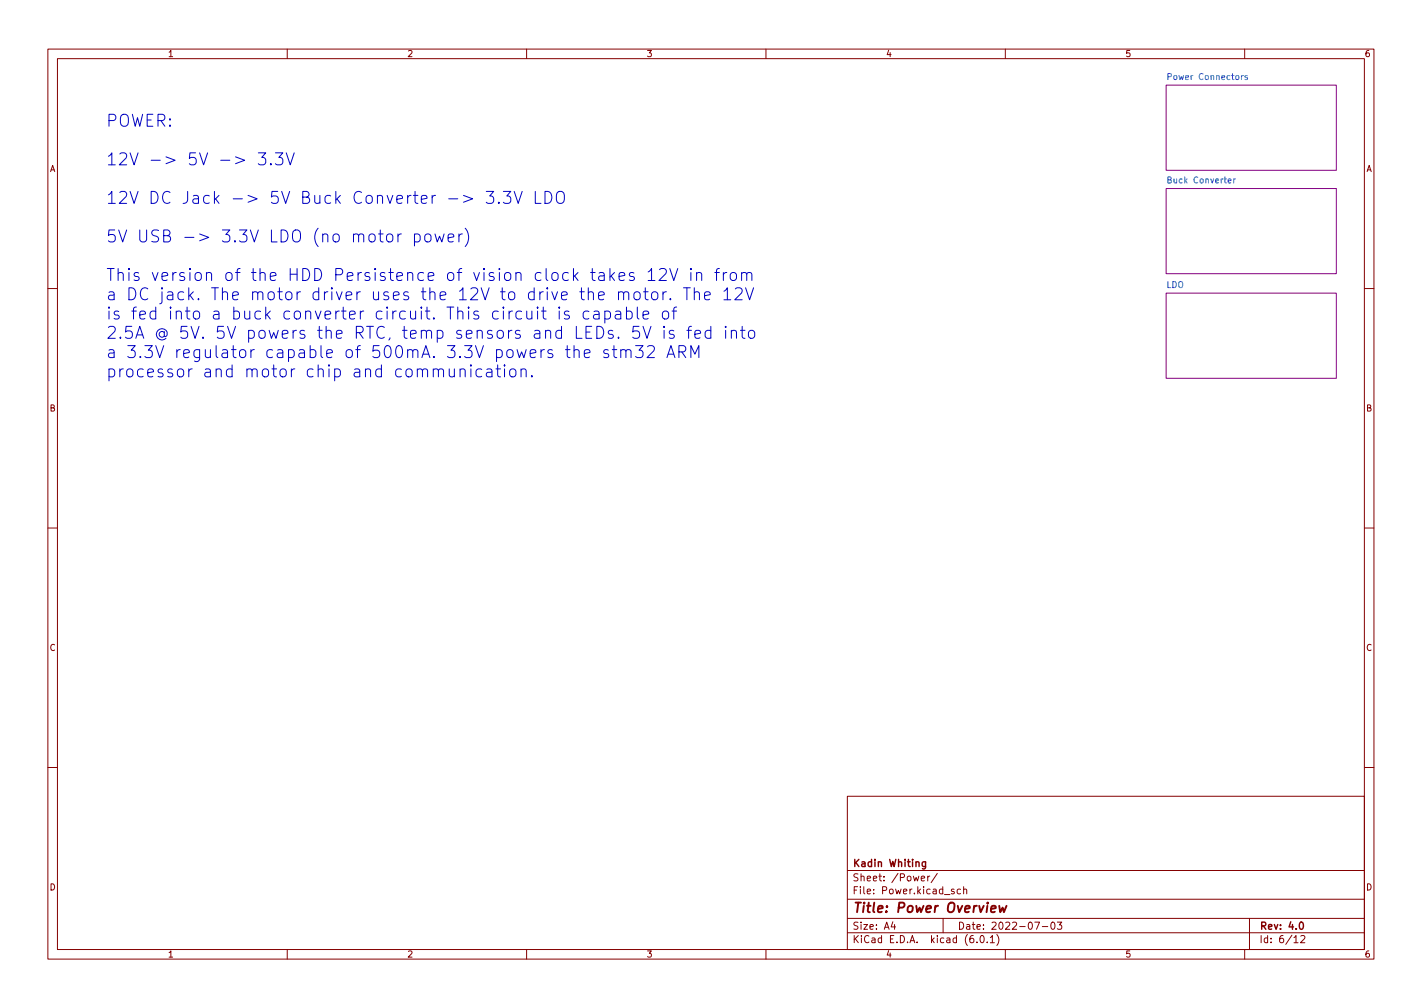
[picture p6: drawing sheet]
<svg xmlns="http://www.w3.org/2000/svg" width="297mm" height="210mm" viewBox="0 0 297 210" stroke-linecap="round" stroke-linejoin="round" font-family="sans-serif">
<g fill="none" stroke="#840000" stroke-width=".21">
<path d="M10 10.2h277v190.1h-277zM12 12.2h273v186.1h-273zM60 10.2v2M110 10.2v2M160 10.2v2M210 10.2v2M260 10.2v2M10 60.2h2M285 60.2h2M10 110.2h2M285 110.2h2M10 160.2h2"/>
<path d="M177 166.3h108v32h-108zM285 160.2h2M60 198.3v2M110 198.3v2M160 198.3v2M177 194.8h108M177 191.8h108M177 187.8h108M177 181.8h108M186.5 192.5l-.4 1h1M186.9 193v1M192.4 183.4l.7-.1v-.3l-.5-.1-.2 .2 .1 .8h.6"/>
<path d="M193.8 182.9v1M194.2 182.9l-.4 .3M195.8 182.4l-1.3 1.9M197 191.8v3M199.3 185.7l-.4-.1-.2 .2 .1 .3 .5 .1v.4h-.6M200.6 185.7l-.4-.1-.3 .3 .2 .7h.5M201.3 185.8l.2-.2 .4 .1v.9M201.3 185.1v1.5M204.1 196.7v.1M204.9 195.4l.2-.1a.8 .8 0 0 1 .5 .8 .8 .8 0 0 1-.5 .7 1 1 0 0 1-.2-1.4zM206.2 196.7v.1M206.9 195.8l.4-.5v1.5"/>
<path d="M206.9 196.8h.8M208.2 195.1a1.72 1.72 0 0 1 0 2.3M210 198.3v2M216.1 192.5h1l-.6 1.5M217.7 193.5h1.2M219.7 192.6l.2-.1a.8 .8 0 0 1 .5 .8 .8 .8 0 0 1-.5 .7 1 1 0 0 1-.2-1.4zM220.9 192.5h.9l-.5 .6 .4 .1v.7l-.2 .1-.6-.1M260 198.3v2M261 191.8v6.5M270.3 195.8l.4-.5v1.5M270.3 196.8h.9M271.7 195.5l.6-.2 .3 .5-.9 1h.9"/>
</g>
<path d="M193.3 179.9v1.2l-.2 .3h-.4M193.3 180l-.4-.1-.3 .3 .2 .7h.5M271.6 192.6l.2-.1a.8 .8 0 0 1 .5 .8 .8 .8 0 0 1-.5 .7 1 1 0 0 1-.2-1.4z" fill="none" stroke="#840000" stroke-width=".3"/>
<path d="M208.7 189.1l.2 1.4 .5-1 .3 1 .6-1.4" fill="none" stroke="#840000" stroke-width=".4"/>
<g fill="#fff" stroke="#fff" stroke-width=".21">
<path d="M243.6 17.8h35.5v17.8h-35.5z"/>
<path d="M243.6 39.4h35.5v17.7h-35.5z"/>
<path d="M243.6 61.2h35.5v17.8h-35.5z"/>
</g>
<path d="M243.6 17.8h35.5v17.8h-35.5zM243.6 39.4h35.5v17.7h-35.5zM243.6 61.2h35.5v17.8h-35.5z" fill="none" stroke="#840084" stroke-width=".21"/>
<path d="M244 16l.6-.1v-.4l-.6-.2v1.3M259.7 15.8l-.4 .2M260.5 15.8h-.3l-.1 .1v.2l.4 .2v.3h-.4M256.5 37.8l.7-.1-.1-.3h-.4l-.2 .1 .1 .6h.5M257.7 37.4v.8M258.1 37.4l-.4 .2" fill="none" stroke="#008484" stroke-width=".21"/>
<g fill="none" stroke="#0000c2" stroke-width=".21">
<path d="M54 31.9h1.5l-.8 1a.68 .68 0 0 1 .8 .4v.6l-.2 .4-1 .1-.3-.2M56.6 34.2l.1 .1-.1 .1-.1-.1 .1-.1v.2M57.5 31.9h1.6l-.9 1a.68 .68 0 0 1 .9 .4v.6l-.3 .4-.9 .1-.4-.2M59.8 31.9l.8 2.5 .9-2.5M101.6 40h1.5l-.8 .9a.68 .68 0 0 1 .8 .5v.6l-.2 .3-1 .2-.3-.3M105.2 40h1.5l-.8 .9a.68 .68 0 0 1 .8 .5v.6l-.2 .3-1 .2-.3-.3M107.4 40l.8 2.5 .9-2.5M111.8 40v2.5h1.2M113.8 40a1.32 1.32 0 0 1 1.5 .8 1.32 1.32 0 0 1-.5 1.5l-1 .2zM83.8 48.8a.64 .64 0 0 0-.7 .5M86.6 49l.7-.2 .5 .5v.7l-.3 .4-.2 .1-.7-.1M86.6 48.8v2.5"/>
<path d="M88.8 49.1a.68 .68 0 0 1 .7-.3 .68 .68 0 0 1 .5 .5v.7a.68 .68 0 0 1-.6 .5 .68 .68 0 0 1-.7-.5zM90.9 48.8l.4 1.7 .5-1.2 .5 1.2 .5-1.7M93.6 49.7l1.2-.3-.1-.4-.7-.2-.4 .4 .1 1.2 .3 .1 .7-.1M95.9 48.8v1.7M96.6 48.8a.64 .64 0 0 0-.7 .5M96.8 40.8l1.9 .7-1.9 .7M97.2 47.7a2.87 2.87 0 0 1 0 3.8M104.2 42.2l.1 .1-.1 .2-.1-.2 .1-.1v.3M116.6 40.1a.83 .83 0 0 1 .9-.1 .83 .83 0 0 1 .4 .8v.8a.83 .83 0 0 1-.8 .9 .83 .83 0 0 1-.9-.9v-.8l.1-.5zM129.3 57.7l1.2-.2-.1-.5-.7-.1-.4 .4 .1 1.1 .3 .2 .7-.2M132.4 57l-.6-.1-.3 .4 .1 .3 .8 .3 .1 .2-.1 .3-.2 .2-.7-.2M135.4 56.8l.7-.7v2.5"/>
<path d="M135.4 58.6h1.4M137.8 56.3l.3-.2h.6a.68 .68 0 0 1 .4 1l-1.4 1.5h1.5M139.9 56.1l.8 2.5 .9-2.5M144.3 56.1l-.1 .1 .1 .1 .1-.1-.1-.1v.2M144.3 56.9v1.7M145.5 57.1a.62 .62 0 0 1 1.1 .2v1.3M145.5 56.9v1.7M149.3 56.9h1M150.3 56.1l-.5 .1-.1 .2v2.2M151.1 56.9v1.7M151.8 56.9a.64 .64 0 0 0-.7 .5M152.8 57a.68 .68 0 0 1 1 .4v.7a.68 .68 0 0 1-.6 .5 .68 .68 0 0 1-.7-.5v-.7z"/>
<path d="M154.9 57.1a.62 .62 0 0 1 1.1 .2v1.3M154.9 56.9v1.7M156 57.3l.3-.4 .6 .1 .2 1.6M93.8 77l.2 1.6a.68 .68 0 0 0 .9-.1M94.9 77v1.7M96.1 77.3a.62 .62 0 0 1 1.1 .1v1.3M96.1 77v1.7M98.4 77v1.7M100.6 77.1l-.7-.1-.5 .5v.7l.3 .4 .2 .1 .7-.1M101.7 77.1l.2-.1 .8 .1 .1 1.6M102.8 77.6l-.9 .1a.49 .49 0 0 0-.3 .5 .49 .49 0 0 0 .3 .5l.9-.1M103.6 77h1"/>
<path d="M104 76.2v2.1l.1 .3 .5 .1M105.4 77v1.7M106.6 77.3a.68 .68 0 0 1 .6-.3 .68 .68 0 0 1 .6 .5v.7a.68 .68 0 0 1-.7 .5 .68 .68 0 0 1-.6-.5zM108.8 77.3a.62 .62 0 0 1 1.1 .1v1.3M108.8 77v1.7M111.1 78.5l.1 .1-.1 .1-.1-.1 .1-.1v.2M113.1 64.9h1M113.5 64.1v2.2l.1 .2 .5 .1M116.8 64.9v1.7M118.8 65.1l-.6-.2-.3 .4 .1 .4 .8 .2 .2 .2-.2 .4-.2 .1-.7-.1M122.1 73.8l1.1-.2-.1-.5-.7-.1-.3 .4 .1 1.1 .2 .2 .7-.2M123 65.1l-.7-.2-.5 .5v.7l.3 .4 .2 .1 .7-.1"/>
<path d="M124.1 65.1l.2-.2 .7 .2 .2 1.5M125.2 65.5l-.9 .2a.49 .49 0 0 0-.4 .4 .49 .49 0 0 0 .4 .5l.9-.1M126.3 65.1l.8-.2 .4 .5v.7l-.2 .4-.2 .1-.8-.1M126.3 64.9v2.5M127.1 73.1l-.6-.1-.4 .4 .1 .3 .9 .3 .1 .2-.1 .3-.3 .2-.7-.2M127.9 73h.9M128.2 72.2v2.1l.2 .2 .4 .2M128.6 65.1l.2-.2 .8 .2 .1 1.5M129.2 61.2a.62 .62 0 0 1 1.1 .1v1.3M129.7 65.5l-.9 .2a.49 .49 0 0 0-.3 .4 .49 .49 0 0 0 .3 .5l.9-.1M129.7 73.2a.62 .62 0 0 1 1 .2v1.3M129.7 73v1.7"/>
<path d="M130.3 61.3l.3-.4 .6 .1 .1 1.6M130.7 73.4l.4-.4 .6 .1 .1 1.6M130.9 65.1l.7-.2 .5 .5v.7l-.3 .4-.2 .1-.7-.1M130.9 64.1v2.5M132.5 61.2a.68 .68 0 0 1 .7-.3 .68 .68 0 0 1 .5 .5v.7a.68 .68 0 0 1-.6 .5 .68 .68 0 0 1-.7-.5zM132.8 72.2h1.5l-.8 .9a.68 .68 0 0 1 .8 .5v.6l-.2 .3-1 .2-.3-.3M133.1 64.1v2.2l.4 .3M133.5 68.1h-1.2l-.1 1.2 .3-.2 .9 .1 .2 .4-.1 .8-.4 .2h-.6l-.3-.2M134.3 65.8l1.2-.3-.1-.4-.7-.2-.4 .4 .1 1.2 .3 .1 .7-.1M134.3 68.1l.9 2.5 .8-2.5M134.4 60.9h1M134.8 60.1v2.1l.1 .3 .5 .1"/>
<path d="M135.3 72.4l.3-.2h.6a.68 .68 0 0 1 .4 1l-1.4 1.5h1.5M136.2 61.2a.68 .68 0 0 1 .7-.3 .68 .68 0 0 1 .5 .5v.7a.68 .68 0 0 1-.6 .5 .68 .68 0 0 1-.7-.5zM138.5 60.9v1.7M138.6 65.1a.68 .68 0 0 1 1.1 .3v.7a.68 .68 0 0 1-.7 .5 .68 .68 0 0 1-.6-.5v-.7zM138.7 68.1l-.1 .2 .1 .1 .1-.1-.1-.2v.3M138.7 69v1.6M139.2 60.9a.64 .64 0 0 0-.7 .5M139.3 74.7l.9-2.5 .8 2.5M139.6 74h1.1M140 62.4l.2 .1-.2 .1-.1-.1 .1-.1v.2M140.4 64.9h.9M140.7 69.1l-.5-.1-.4 .3 .1 .4 .8 .2 .2 .3-.2 .3-.2 .1-.7-.1"/>
<path d="M141.3 64.1l-.4 .1-.2 .3v2.1M141.8 73.5h1a.68 .68 0 0 0 .5-.7 .68 .68 0 0 0-.5-.6h-1v2.5M142.4 73.5l.8 1.2M142.8 60.1h1.4M143.5 60.1v2.5M143.5 69h.9M144.3 74.7v-2.5l.9 1.8 .8-1.8v2.5M144.4 68.1l-.4 .2-.2 .2v2.1M145 61.2a.62 .62 0 0 1 1.1 .1v1.3M145 60.1v2.5M145.2 69.8l1.1-.2-.1-.5-.7-.1-.3 .3 .1 1.2 .2 .1 .7-.1M147.2 61.8l1.2-.3-.2-.5-.7-.1-.3 .4 .1 1.2 .2 .1 .7-.1"/>
<path d="M148.5 69.1l-.7-.1-.5 .4v.8l.2 .3 .3 .1 .7-.1M148.5 68.1v2.5M151.2 60.8l.7-.7v2.5M151.2 62.6h1.5M151.6 68.1l-.1 .2 .1 .1 .1-.1-.1-.2v.3M151.6 69v1.6M152.8 69.2a.62 .62 0 0 1 1 .1v1.3M152.8 69v1.6M153.6 60.3l.4-.2h.6a.68 .68 0 0 1 .3 1.1l-1.4 1.4h1.5M154.7 69h.9M155 68.1v2.2l.2 .2 .4 .1M155.7 60.1l.9 2.5 .8-2.5"/>
<path d="M156.5 69.2a.68 .68 0 0 1 .6-.2 .68 .68 0 0 1 .6 .4v.8a.68 .68 0 0 1-.7 .5 .68 .68 0 0 1-.7-.5z"/>
</g>
<g font-size="3.5" fill="#0000c2">
<text x="22.1" y="26.5">POWER:</text>
<text x="22.1" y="34.5">12V -&gt; 5V -&gt; 3.3V</text>
<text x="22.1" y="42.6">12V DC Jack -&gt; 5V Buck Converter -&gt; 3.3V LDO</text>
<text x="22.1" y="50.6">5V USB -&gt; 3.3V LDO (no motor power)</text>
<text x="22.1" y="58.7">This version of the HDD Persistence of vision clock takes 12V in from</text>
<text x="22.1" y="62.7">a DC jack. The motor driver uses the 12V to drive the motor. The 12V</text>
<text x="22.1" y="66.7">is fed into a buck converter circuit. This circuit is capable of</text>
<text x="22.1" y="70.8">2.5A @ 5V. 5V powers the RTC, temp sensors and LEDs. 5V is fed into</text>
<text x="22.1" y="74.8">a 3.3V regulator capable of 500mA. 3.3V powers the stm32 ARM</text>
<text x="22.1" y="78.8">processor and motor chip and communication.</text>
</g>
<text font-size="2.8" fill="#840000" x="178" y="190.6">Title: Power Overview</text>
<g font-size="2.1" fill="#840000">
<text x="178" y="184">Sheet: /Power/</text>
<text x="178" y="181">Kadin Whiting</text>
<text x="178" y="186.7">File: Power.kicad_sch</text>
<text x="178" y="196.9">KiCad E.D.A. kicad (6.0.1)</text>
<text x="178" y="194.1">Size: A4</text>
<text x="200" y="194.1">Date: 2022-07-03</text>
<text x="263" y="194.1">Rev: 4.0</text>
<text x="263" y="196.9">Id: 6/12</text>
</g>
<g font-size="1.8" fill="#840000">
<text x="35" y="11.9">1</text>
<text x="85" y="11.9">2</text>
<text x="135" y="11.9">3</text>
<text x="185" y="11.9">4</text>
<text x="235" y="11.9">5</text>
<text x="285" y="11.9">6</text>
<text x="10.3" y="35.9">A</text>
<text x="285.3" y="35.9">A</text>
<text x="10.3" y="85.9">B</text>
<text x="285.3" y="85.9">B</text>
<text x="10.3" y="135.9">C</text>
<text x="285.3" y="135.9">C</text>
<text x="10.3" y="185.9">D</text>
<text x="285.3" y="185.9">D</text>
<text x="35" y="199.9">1</text>
<text x="85" y="199.9">2</text>
<text x="135" y="199.9">3</text>
<text x="185" y="199.9">4</text>
<text x="235" y="199.9">5</text>
<text x="285" y="199.9">6</text>
</g>
<g font-size="1.8" fill="#008484">
<text x="244.4" y="16.7">Power Connectors</text>
<text x="244.3" y="38.3">Buck Converter</text>
<text x="243.6" y="60.1">LDO</text>
</g>
</svg>
